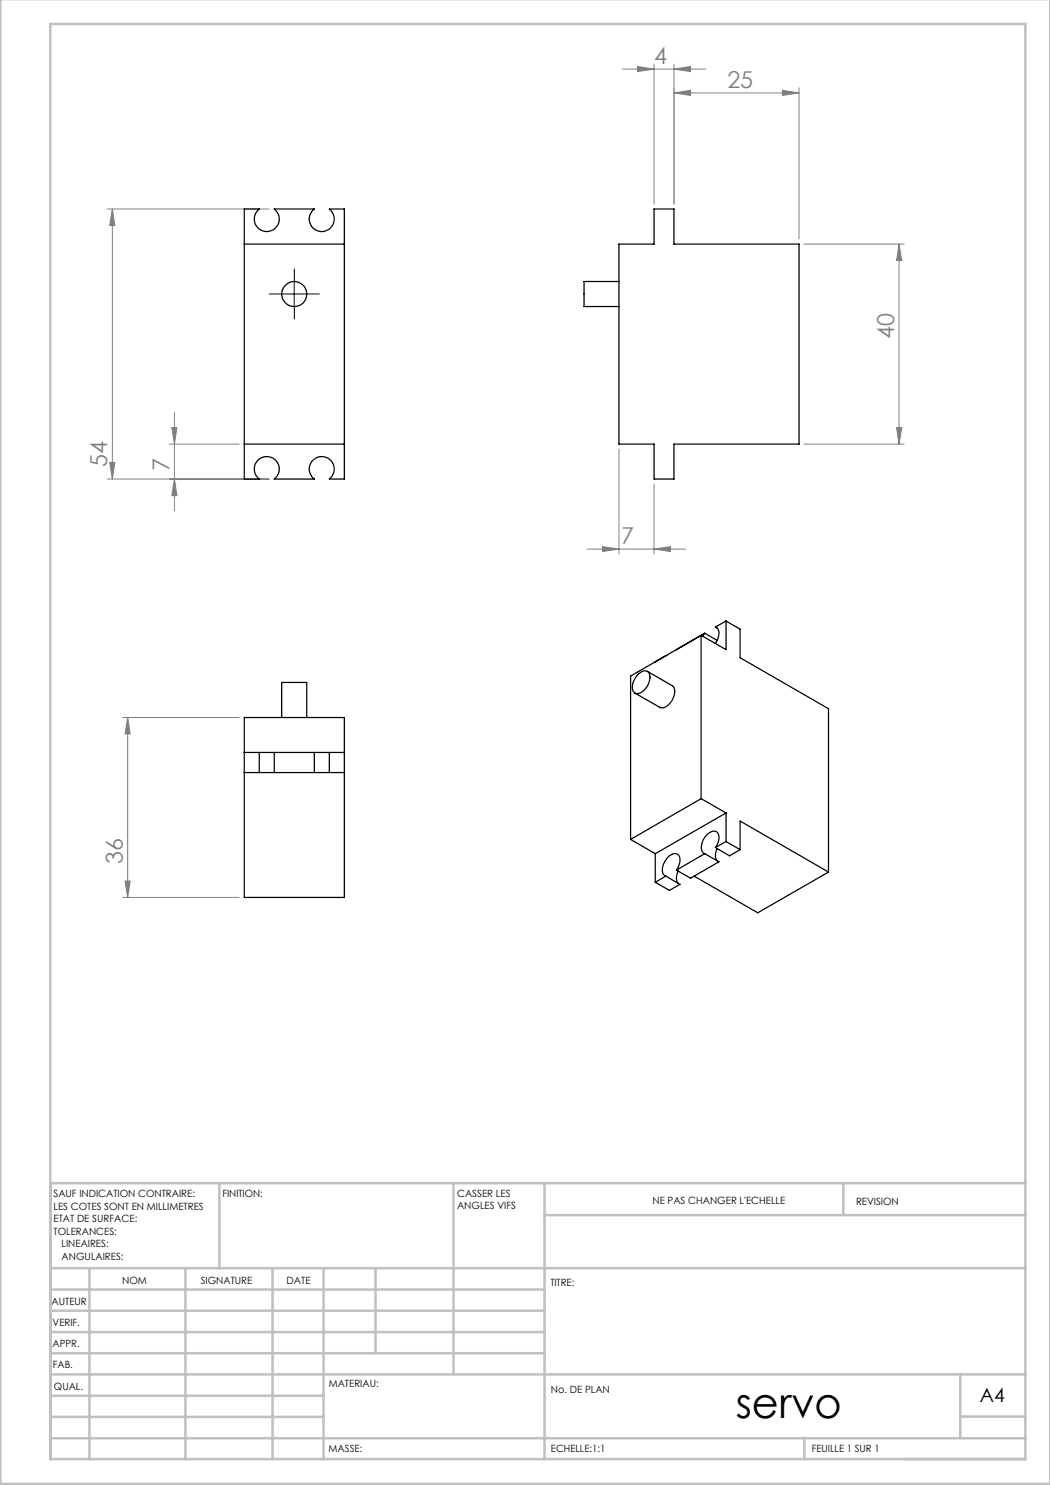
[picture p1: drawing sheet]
<svg xmlns="http://www.w3.org/2000/svg" width="210mm" height="297mm" viewBox="0 0 210 297" stroke-linecap="round" stroke-linejoin="round" font-family="sans-serif">
<g fill="none" stroke="#808080" stroke-width=".2">
<path d="M124.5 13.8h16.6M127.5 13.3l3.3 .5-3.3 .5zM130.8 12.8v28M134.8 13.8l3.3-.5v1zM134.8 12.8v28M134.8 18.6l3.3-.5v1zM134.8 18.6h25M156.5 18.1l3.3 .5-3.3 .5zM159.8 17.6v30.2M21.4 41.8h32.4M22.5 41.8l.5 3.3h-1.1zM22.5 41.8v54"/>
<path d="M160.8 48.8h20M179.8 48.8v40M179.8 48.8l.5 3.3h-1zM21.4 95.8h32.4M21.9 92.5h1.1l-.5 3.3zM33.9 88.8h13.9M34.4 85.5h1l-.5 3.3zM34.9 95.8l.5 3.3h-1zM34.9 82.5v19.7M123.8 89.8v21M130.8 96.8v14M160.8 88.8h20"/>
<path d="M179.3 85.5h1l-.5 3.3zM117.4 109.8h19.8M120.5 109.3l3.3 .5-3.3 .5zM130.8 109.8l3.3-.5v1zM24.5 143.5h23.3M25.5 143.5l.5 3.3h-1zM25.5 143.5v36M24.5 179.5h23.3M25 176.2h1l-.5 3.3z"/>
</g>
<path d="M56.4 58.8h-2.5M58.9 56.3v-2.5M61.4 58.8h2.5M58.9 61.3v2.5" fill="none" stroke="#000" stroke-width=".2" stroke-dasharray="30.5 1.3 1.3 1.3"/>
<path d="M56.3 58.8h5M58.8 56.3v5" fill="none" stroke="#000" stroke-width=".2"/>
<g fill="none" stroke="#c0c0c0" stroke-width=".5">
<path d="M.1 -.1v296.9h209.9v-296.9M10.1 4.8h195v287h-195zM43.9 236.6v17M90.7 236.6v38.3M108.9 236.6v55.3M168.7 236.6v6.3M205.1 236.6h-195v55.3M10.1 253.6h195M10.1 257.9h98.8M17.9 253.6v38.3M37.1 253.6v38.3M54.5 253.6v38.3"/>
<path d="M64.7 253.6v38.3M75.1 253.6v17M108.9 243h96.2M10.1 270.6h98.8M10.1 266.4h98.8M10.1 262.1h98.8M10.1 279.1h54.6M10.1 274.9h195M192.1 274.8v12.7M10.1 287.7h195M10.1 283.4h54.6M160.9 287.5v4.3"/>
<path d="M192.1 283.3h13"/>
</g>
<g fill="#808080">
<path d="M130.8 109.8l3.3-.5v1zM120.5 109.3l3.3 .5-3.3 .5zM134.8 13.8l3.3-.5v1zM127.5 13.3l3.3 .5-3.3 .5z"/>
<path d="M134.8 18.6l3.3-.5v1zM156.5 18.1l3.3 .5-3.3 .5z"/>
<path d="M179.3 85.5h1l-.5 3.3zM179.8 48.8l.5 3.3h-1z"/>
<path d="M22.5 41.8l.5 3.3h-1.1zM21.9 92.5h1.1l-.5 3.3zM34.4 85.5h1l-.5 3.3zM34.9 95.8l.5 3.3h-1zM25.5 143.5l.5 3.3h-1zM25 176.2h1l-.5 3.3z"/>
</g>
<g fill="none" stroke="#000" stroke-width=".25">
<path d="M48.9 41.8h3a2.51 2.51 0 0 0-.4 3.7 2.51 2.51 0 0 0 3.7 0 2.51 2.51 0 0 0-.3-3.7h8a2.51 2.51 0 0 0-.4 3.7 2.51 2.51 0 0 0 3.7 0 2.51 2.51 0 0 0-.3-3.7h3v54h-3a2.49 2.49 0 0 0 .3-3.7 2.49 2.49 0 0 0-3.7 0 2.49 2.49 0 0 0 .4 3.7h-8a2.49 2.49 0 0 0 .3-3.7 2.49 2.49 0 0 0-3.7 0 2.49 2.49 0 0 0 .4 3.7h-3zM48.9 48.8h20M123.8 56.3h-7v5h7M123.8 48.8h7v-7h4v7h25v40h-25v7h-4v-7h-7zM48.9 88.8h20M127.5 135a1.68 1.68 0 0 1 2.1-.7 2.76 2.76 0 0 1-.6 3.6 1.76 1.76 0 0 1-2.1 .7 2.56 2.56 0 0 1 .4-3.3zM129.5 134.3l4.9 2.8a1.85 1.85 0 0 1 .3 2.5 2.64 2.64 0 0 1-2.7 1.9l-5-2.9M131.1 132.4h.1M133.2 131.1h.1M133.2 131.1l-2.1 1.3M135.3 129.9h.1M140.9 126.6l-.3 .6"/>
<path d="M140.9 126.6l-14.8 8.6v32.7M140.9 126.6l2.5 1.5M143.1 125.4a1.65 1.65 0 0 1 .5 2.3l-.5 1M143.1 125.4l.3 .2M145.2 124.2l2.8 1.6v5.7l17.7 10.2v32.7M145.2 124.2v5.7l-5-2.8v32.6M145.2 124.2l-2.1 1.2M48.9 143.5h20v36h-20zM48.9 150.5h3M48.9 154.5h3M51.9 150.5h3M51.9 154.5h3"/>
<path d="M51.9 150.5v4M54.9 150.5v4M54.9 150.5h8M54.9 154.5h8M56.3 143.5v-7h5v7M62.9 150.5h3M62.9 154.5h3M62.9 150.5v4M65.9 150.5h3M65.9 154.5h3M65.9 150.5v4M140.2 159.7l5 2.9"/>
<path d="M140.2 159.7l-14.1 8.2M126.1 167.9l5 2.8M131.1 170.7v5.8M133.2 175.2l-2.1 1.3M133.2 175.2l2.8 1.7-2.1 1.2-2.8-1.6M135.3 174a2.69 2.69 0 0 0 .3-3 1.64 1.64 0 0 0-2.2 .7 2.75 2.75 0 0 0-.6 3.3l.4 .2M135.6 174.2a2.33 2.33 0 0 0 0 2.5M140.9 170.7l-5.6 3.3M140.9 170.7l2.9 1.7-5.7 3.2-2.8-1.6M143.1 169.5a2.69 2.69 0 0 0 .3-3.1 1.82 1.82 0 0 0-2.4 1.1 2.45 2.45 0 0 0-.2 3.2h.1M143.1 169.5l2.8 1.7 2.1-1.3M143.4 169.7a2.27 2.27 0 0 0 0 2.5"/>
<path d="M145.2 168.3l2.8 1.6M145.2 162.6v5.7M145.2 162.6l-14.1 8.1M145.2 168.3l-2.1 1.2M148 169.9v-5.7l17.7 10.2M165.7 174.4l-14.1 8.2-12.8-7.4"/>
<circle cx="58.9" cy="58.8" r="2.5"/>
</g>
<text font-size="8.5" x="147.2" y="283.5">servo</text>
<g font-size="4.7" fill="#808080">
<text x="130.8" y="12.8">4</text>
<text x="145.5" y="17.5">25</text>
<text x="178.8" y="67.8" transform="rotate(-90 178.8 67.8)">40</text>
<text x="21.5" y="93.4" transform="rotate(-90 21.5 93.4)">54</text>
<text x="33.9" y="94.1" transform="rotate(-90 33.9 94.1)">7</text>
<text x="124.2" y="108.8">7</text>
<text x="24.5" y="172.9" transform="rotate(-90 24.5 172.9)">36</text>
</g>
<text font-size="3.9" x="196" y="280.4">A4</text>
<g font-size="2">
<text x="10.7" y="239.5">SAUF INDICATION CONTRAIRE:</text>
<text x="44.5" y="239.5">FINITION:</text>
<text x="91.4" y="239.4">CASSER LES</text>
<text x="10.7" y="242">LES COTES SONT EN MILLIMETRES</text>
<text x="10.7" y="244.5">ETAT DE SURFACE:</text>
<text x="91.4" y="241.9">ANGLES VIFS</text>
<text x="130.5" y="240.8">NE PAS CHANGER L'ECHELLE</text>
<text x="171.2" y="241">REVISION</text>
<text x="10.7" y="247">TOLERANCES:</text>
<text x="12.3" y="249.5">LINEAIRES:</text>
<text x="12.3" y="252">ANGULAIRES:</text>
<text x="24.4" y="256.9">NOM</text>
<text x="40.1" y="256.8">SIGNATURE</text>
<text x="57.3" y="256.8">DATE</text>
<text x="110.1" y="257.1">TITRE:</text>
<text x="10.3" y="260.9">AUTEUR</text>
<text x="10.5" y="269.3">APPR.</text>
<text x="10.5" y="265.2">VERIF.</text>
<text x="10.6" y="273.6">FAB.</text>
<text x="10.8" y="278">QUAL.</text>
<text x="65.8" y="277.4">MATERIAU:</text>
<text x="110.2" y="278.5">No. DE PLAN</text>
<text x="65.7" y="290.4">MASSE:</text>
<text x="110.2" y="290.5">ECHELLE:1:1</text>
<text x="162.4" y="290.4">FEUILLE 1 SUR 1</text>
</g>
</svg>
